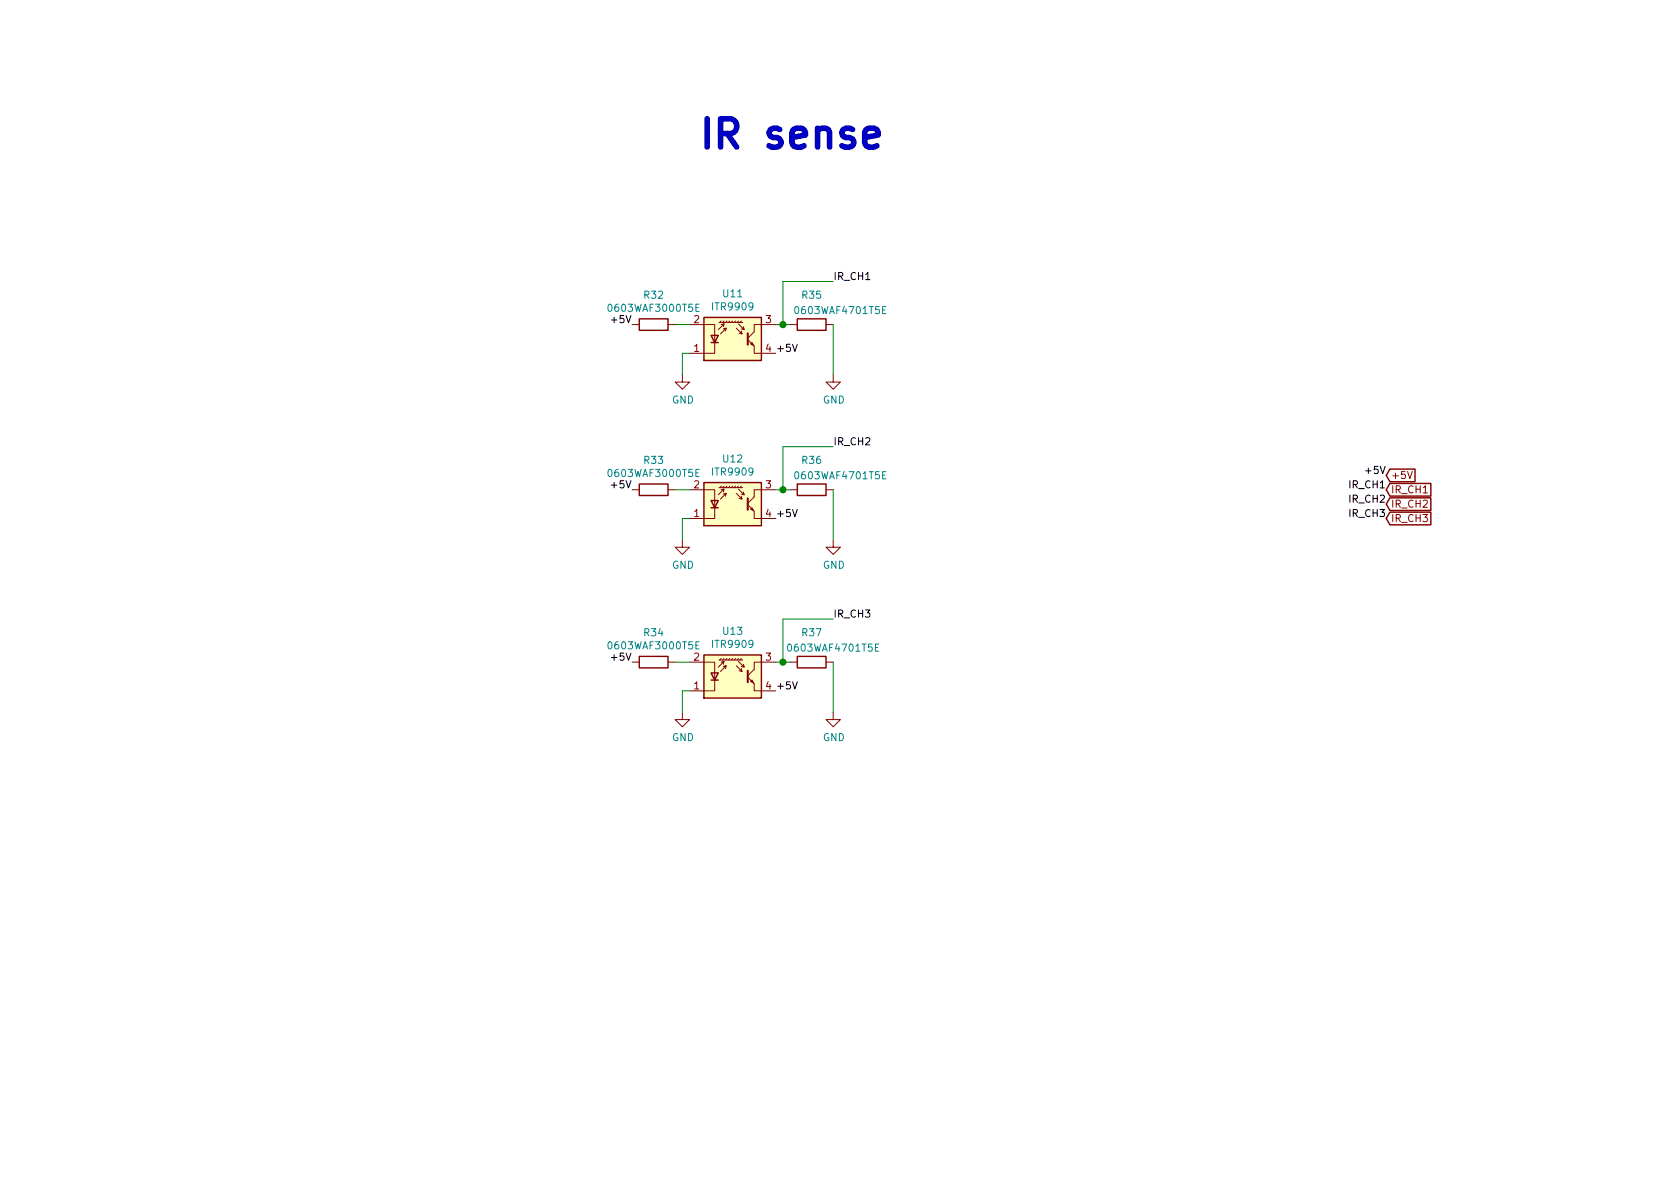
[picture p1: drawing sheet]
EESchema Schematic File Version 4
LIBS:charge_block-cache
EELAYER 30 0
EELAYER END
$Descr A4 11693 8268
encoding utf-8
Sheet 5 5
Title ""
Date ""
Rev ""
Comp ""
Comment1 ""
Comment2 ""
Comment3 ""
Comment4 ""
$EndDescr
$Comp
L power:GND #PWR069
U 1 1
P 5800 3750
F 0 "#PWR069" H 5800 3500 50  0001 C CNN
F 1 "GND" H 5805 3577 50  0000 C CNN
F 2 "" H 5800 3750 50  0001 C CNN
F 3 "" H 5800 3750 50  0001 C CNN
	1    5800 3750
	1    0    0    -1  
$EndComp
$Comp
L power:GND #PWR066
U 1 1
P 4750 3750
F 0 "#PWR066" H 4750 3500 50  0001 C CNN
F 1 "GND" H 4755 3577 50  0000 C CNN
F 2 "" H 4750 3750 50  0001 C CNN
F 3 "" H 4750 3750 50  0001 C CNN
	1    4750 3750
	1    0    0    -1  
$EndComp
Wire Wire Line
	4800 3600 4750 3600
Wire Wire Line
	4750 3600 4750 3750
Wire Wire Line
	5800 3750 5800 3400
Wire Wire Line
	5500 3400 5450 3400
Text Label 5400 3600 0    50   ~ 0
+5V
Text Label 4400 3400 2    50   ~ 0
+5V
Wire Wire Line
	4700 3400 4800 3400
Text Label 5800 3100 0    50   ~ 0
IR_CH2
Wire Wire Line
	5450 3400 5450 3100
Wire Wire Line
	5450 3100 5800 3100
Connection ~ 5450 3400
Wire Wire Line
	5450 3400 5400 3400
$Comp
L Sensor_Proximity:BPR-105F U11
U 1 1
P 5100 2350
F 0 "U11" H 5100 2667 50  0000 C CNN
F 1 "ITR9909" H 5100 2576 50  0000 C CNN
F 2 "ITR:ITR9909_ang" H 5100 2150 50  0001 C CNN
F 3 "http://www.ystone.com.tw/en/data/goods/IRPT/Photo%20Interrupters-Reflective%20Type.pdf" H 5100 2450 50  0001 C CNN
	1    5100 2350
	1    0    0    -1  
$EndComp
$Comp
L Device:R R32
U 1 1
P 4550 2250
F 0 "R32" V 4343 2250 50  0000 C CNN
F 1 "0603WAF3000T5E" V 4434 2250 50  0000 C CNN
F 2 "Resistor_SMD:R_0603_1608Metric" V 4480 2250 50  0001 C CNN
F 3 "~" H 4550 2250 50  0001 C CNN
F 4 "C23025" V 4550 2250 50  0001 C CNN "LCSC"
	1    4550 2250
	0    1    1    0   
$EndComp
$Comp
L Device:R R35
U 1 1
P 5650 2250
F 0 "R35" V 5443 2250 50  0000 C CNN
F 1 "0603WAF4701T5E" V 5550 2450 50  0000 C CNN
F 2 "Resistor_SMD:R_0603_1608Metric" V 5580 2250 50  0001 C CNN
F 3 "~" H 5650 2250 50  0001 C CNN
F 4 "C23162" V 5650 2250 50  0001 C CNN "LCSC"
	1    5650 2250
	0    1    1    0   
$EndComp
$Comp
L power:GND #PWR068
U 1 1
P 5800 2600
F 0 "#PWR068" H 5800 2350 50  0001 C CNN
F 1 "GND" H 5805 2427 50  0000 C CNN
F 2 "" H 5800 2600 50  0001 C CNN
F 3 "" H 5800 2600 50  0001 C CNN
	1    5800 2600
	1    0    0    -1  
$EndComp
$Comp
L power:GND #PWR065
U 1 1
P 4750 2600
F 0 "#PWR065" H 4750 2350 50  0001 C CNN
F 1 "GND" H 4755 2427 50  0000 C CNN
F 2 "" H 4750 2600 50  0001 C CNN
F 3 "" H 4750 2600 50  0001 C CNN
	1    4750 2600
	1    0    0    -1  
$EndComp
Wire Wire Line
	4800 2450 4750 2450
Wire Wire Line
	4750 2450 4750 2600
Wire Wire Line
	5800 2600 5800 2250
Wire Wire Line
	5500 2250 5450 2250
Text Label 5400 2450 0    50   ~ 0
+5V
Text Label 4400 2250 2    50   ~ 0
+5V
Wire Wire Line
	4700 2250 4800 2250
Text Label 5800 1950 0    50   ~ 0
IR_CH1
Wire Wire Line
	5450 2250 5450 1950
Wire Wire Line
	5450 1950 5800 1950
Connection ~ 5450 2250
Wire Wire Line
	5450 2250 5400 2250
$Comp
L power:GND #PWR070
U 1 1
P 5800 4950
F 0 "#PWR070" H 5800 4700 50  0001 C CNN
F 1 "GND" H 5805 4777 50  0000 C CNN
F 2 "" H 5800 4950 50  0001 C CNN
F 3 "" H 5800 4950 50  0001 C CNN
	1    5800 4950
	1    0    0    -1  
$EndComp
$Comp
L power:GND #PWR067
U 1 1
P 4750 4950
F 0 "#PWR067" H 4750 4700 50  0001 C CNN
F 1 "GND" H 4755 4777 50  0000 C CNN
F 2 "" H 4750 4950 50  0001 C CNN
F 3 "" H 4750 4950 50  0001 C CNN
	1    4750 4950
	1    0    0    -1  
$EndComp
Wire Wire Line
	4800 4800 4750 4800
Wire Wire Line
	4750 4800 4750 4950
Wire Wire Line
	5800 4950 5800 4600
Wire Wire Line
	5500 4600 5450 4600
Text Label 5400 4800 0    50   ~ 0
+5V
Text Label 4400 4600 2    50   ~ 0
+5V
Wire Wire Line
	4700 4600 4800 4600
Text Label 5800 4300 0    50   ~ 0
IR_CH3
Wire Wire Line
	5450 4600 5450 4300
Wire Wire Line
	5450 4300 5800 4300
Connection ~ 5450 4600
Wire Wire Line
	5450 4600 5400 4600
Text GLabel 9650 3300 2    50   Input ~ 0
+5V
Text Label 9650 3300 2    50   ~ 0
+5V
Text GLabel 9650 3400 2    50   Input ~ 0
IR_CH1
Text GLabel 9650 3500 2    50   Input ~ 0
IR_CH2
Text GLabel 9650 3600 2    50   Input ~ 0
IR_CH3
Text Label 9650 3600 2    50   ~ 0
IR_CH3
Text Label 9650 3500 2    50   ~ 0
IR_CH2
Text Label 9650 3400 2    50   ~ 0
IR_CH1
Text Notes 4850 1050 0    197  ~ 39
IR sense
$Comp
L Device:R R33
U 1 1
P 4550 3400
F 0 "R33" V 4343 3400 50  0000 C CNN
F 1 "0603WAF3000T5E" V 4434 3400 50  0000 C CNN
F 2 "Resistor_SMD:R_0603_1608Metric" V 4480 3400 50  0001 C CNN
F 3 "~" H 4550 3400 50  0001 C CNN
F 4 "C23025" V 4550 3400 50  0001 C CNN "LCSC"
	1    4550 3400
	0    1    1    0   
$EndComp
$Comp
L Device:R R34
U 1 1
P 4550 4600
F 0 "R34" V 4343 4600 50  0000 C CNN
F 1 "0603WAF3000T5E" V 4434 4600 50  0000 C CNN
F 2 "Resistor_SMD:R_0603_1608Metric" V 4480 4600 50  0001 C CNN
F 3 "~" H 4550 4600 50  0001 C CNN
F 4 "C23025" V 4550 4600 50  0001 C CNN "LCSC"
	1    4550 4600
	0    1    1    0   
$EndComp
$Comp
L Device:R R36
U 1 1
P 5650 3400
F 0 "R36" V 5443 3400 50  0000 C CNN
F 1 "0603WAF4701T5E" V 5550 3600 50  0000 C CNN
F 2 "Resistor_SMD:R_0603_1608Metric" V 5580 3400 50  0001 C CNN
F 3 "~" H 5650 3400 50  0001 C CNN
F 4 "C23162" V 5650 3400 50  0001 C CNN "LCSC"
	1    5650 3400
	0    1    1    0   
$EndComp
$Comp
L Device:R R37
U 1 1
P 5650 4600
F 0 "R37" V 5443 4600 50  0000 C CNN
F 1 "0603WAF4701T5E" V 5550 4750 50  0000 C CNN
F 2 "Resistor_SMD:R_0603_1608Metric" V 5580 4600 50  0001 C CNN
F 3 "~" H 5650 4600 50  0001 C CNN
F 4 "C23162" V 5650 4600 50  0001 C CNN "LCSC"
	1    5650 4600
	0    1    1    0   
$EndComp
$Comp
L Sensor_Proximity:BPR-105F U12
U 1 1
P 5100 3500
F 0 "U12" H 5100 3817 50  0000 C CNN
F 1 "ITR9909" H 5100 3726 50  0000 C CNN
F 2 "ITR:ITR9909_ang" H 5100 3300 50  0001 C CNN
F 3 "http://www.ystone.com.tw/en/data/goods/IRPT/Photo%20Interrupters-Reflective%20Type.pdf" H 5100 3600 50  0001 C CNN
	1    5100 3500
	1    0    0    -1  
$EndComp
$Comp
L Sensor_Proximity:BPR-105F U13
U 1 1
P 5100 4700
F 0 "U13" H 5100 5017 50  0000 C CNN
F 1 "ITR9909" H 5100 4926 50  0000 C CNN
F 2 "ITR:ITR9909_ang" H 5100 4500 50  0001 C CNN
F 3 "http://www.ystone.com.tw/en/data/goods/IRPT/Photo%20Interrupters-Reflective%20Type.pdf" H 5100 4800 50  0001 C CNN
	1    5100 4700
	1    0    0    -1  
$EndComp
$EndSCHEMATC
